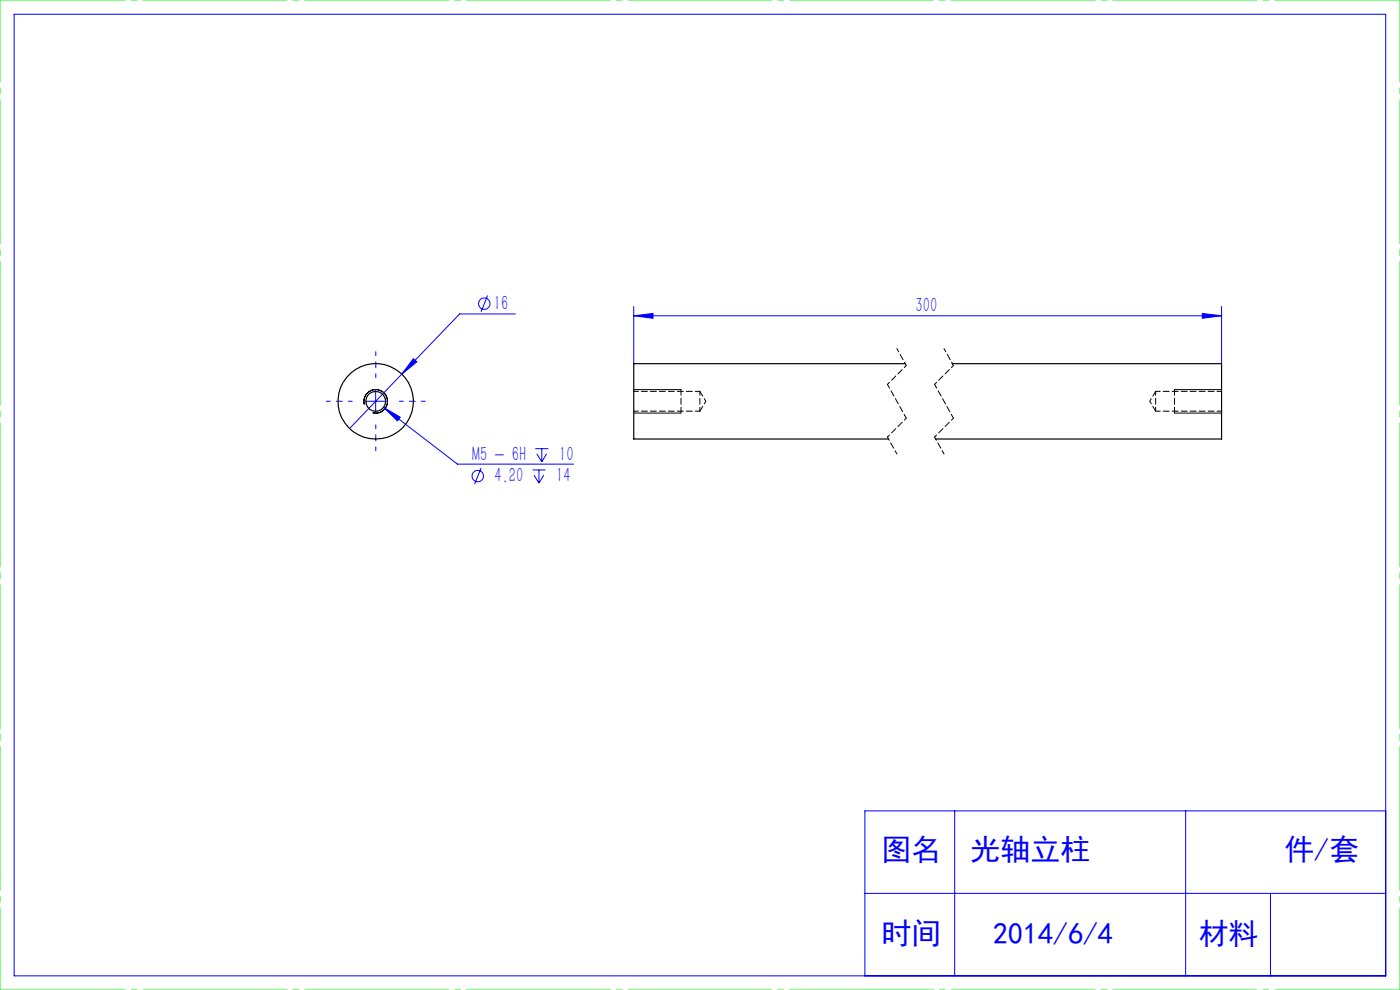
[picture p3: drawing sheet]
<svg xmlns="http://www.w3.org/2000/svg" width="297mm" height="210mm" viewBox="0 0 297 210" stroke-linecap="round" stroke-linejoin="round" font-family="sans-serif">
<g fill="none" stroke="#00f" stroke-width=".21">
<path d="M3 3h291v204h-291zM87.7 76.1l.7 .7-3.2 2.6zM103.4 62.7l-1.3 3.4M109.3 66.6h-11.8l-23.3 24.3M134.4 67l4.1-.5v1zM134.4 65v12.1M134.4 67h124.8M255.1 66.5l4.1 .5-4.1 .5zM259.2 65v12.1M77.2 85.1h5M79.7 82.6v5M81.4 86.4l3.5 2.1-.6 .8z"/>
<path d="M81.4 86.4l15.6 12.1h24.7M102.1 99.3l-1.4 3.4M113 99.7h2.7M113.6 95.2h2.7M113.9 96.3l1 1.7M114.3 99.7v2.8M114.9 95.2v2.8M116 96.3l-1.1 1.7M113.3 100.8l1 1.7M115.4 100.8l-1.1 1.7M202.5 172v35M251.5 172v35"/>
<path d="M294 172h-110.5v35M183.5 189.5h110.5M269.5 189.5v17.5"/>
<circle cx="102.7" cy="64.4" r="1.22"/>
<circle cx="101.4" cy="101" r="1.22"/>
</g>
<path d="M77.3 85.8a2.5 2.5 0 0 1 2.2-3.2 2.5 2.5 0 0 1 2.7 2.8 2.5 2.5 0 0 1-3.1 2.2M134.4 82.6h10.1M134.4 87.6h10.1M249.1 82.6h10.1M249.1 87.6h10.1" fill="none" stroke="#000" stroke-width=".21"/>
<path d="M74.7 85.1h-5.5M79.7 80.1v-5.5M79.7 90.1v5.5M84.7 85.1h5.5" fill="none" stroke="#00f" stroke-width=".21" stroke-dasharray="30.5 1.3 1.3 1.3" stroke-dashoffset="29.6"/>
<path d="M144.5 87.6v-5M249.2 82.6v5" fill="none" stroke="#000" stroke-width=".21" stroke-dasharray="1.3 .6"/>
<path d="M190.3 73.9l2 3.6M200.3 73.9l2 3.6M188.3 92.7l2 3.6M198.3 92.7l2 3.6" fill="none" stroke="#000" stroke-width=".21" stroke-dasharray="1.3 .6" stroke-dashoffset=".5"/>
<path d="M192.3 77.5l-4 4M202.3 77.5l-4 4M192.3 88.7l-4 4M202.3 88.7l-4 4" fill="none" stroke="#000" stroke-width=".21" stroke-dasharray="1.3 .6" stroke-dashoffset=".7"/>
<path d="M188.3 81.5l4 7.2M198.3 81.5l4 7.2" fill="none" stroke="#000" stroke-width=".21" stroke-dasharray="1.3 .6" stroke-dashoffset=".3"/>
<path d="M0 0h297M0 210h297" fill="none" stroke="#0f0" stroke-width=".21" stroke-dasharray="30.5 1.3 1.3 1.3" stroke-dashoffset="3.9"/>
<path d="M0 210v-210M297 210v-210" fill="none" stroke="#0f0" stroke-width=".21" stroke-dasharray="30.5 1.3 1.3 1.3" stroke-dashoffset="13.1"/>
<g fill="#00f">
<path d="M255.1 66.5l4.1 .5-4.1 .5zM134.4 67l4.1-.5v1z"/>
<path d="M87.7 76.1l-2.5 3.3 3.2-2.6zM81.4 86.4l2.9 2.9 .6-.8z"/>
</g>
<g fill="none" stroke="#000" stroke-width=".25">
<path d="M192 77.1h-57.6v16h54.1M202 77.1h57.2v16h-60.7"/>
<circle cx="79.7" cy="85.1" r="2.11"/>
<circle cx="79.7" cy="85.1" r="8"/>
</g>
<path d="M148.5 87.2v-4.2M245.2 83v4.2" fill="none" stroke="#000" stroke-width=".21" stroke-dasharray="1.3 .6" stroke-dashoffset=".4"/>
<path d="M148.5 87.2l1.2-2.1-1.2-2.1M245.2 83l-1.3 2.1 1.3 2.1" fill="none" stroke="#000" stroke-width=".21" stroke-dasharray="1.3 .6" stroke-dashoffset=".1"/>
<path d="M134.5 87.2h14M148.5 83h-14M245.2 87.2h14M259.2 83h-14" fill="none" stroke="#000" stroke-width=".21" stroke-dasharray="1.3 .6" stroke-dashoffset=".3"/>
<g font-size="6.3" fill="#00f">
<text x="187" y="182.5">图名</text>
<text x="205.9" y="182.5">光轴立柱</text>
<text x="272.5" y="182.5">件/套</text>
<text x="187" y="200.3">时间</text>
<text x="210.7" y="200.3">2014/6/4</text>
<text x="254.3" y="200.3">材料</text>
</g>
<g font-size="4.4" fill="#00f">
<text x="104.8" y="65.7">16</text>
<text x="194.3" y="66.1">300</text>
<text x="100.2" y="97.8">M5 - 6H</text>
<text x="118.6" y="97.8">10</text>
<text x="104.9" y="102.3">4.20</text>
<text x="118" y="102.3">14</text>
</g>
</svg>
